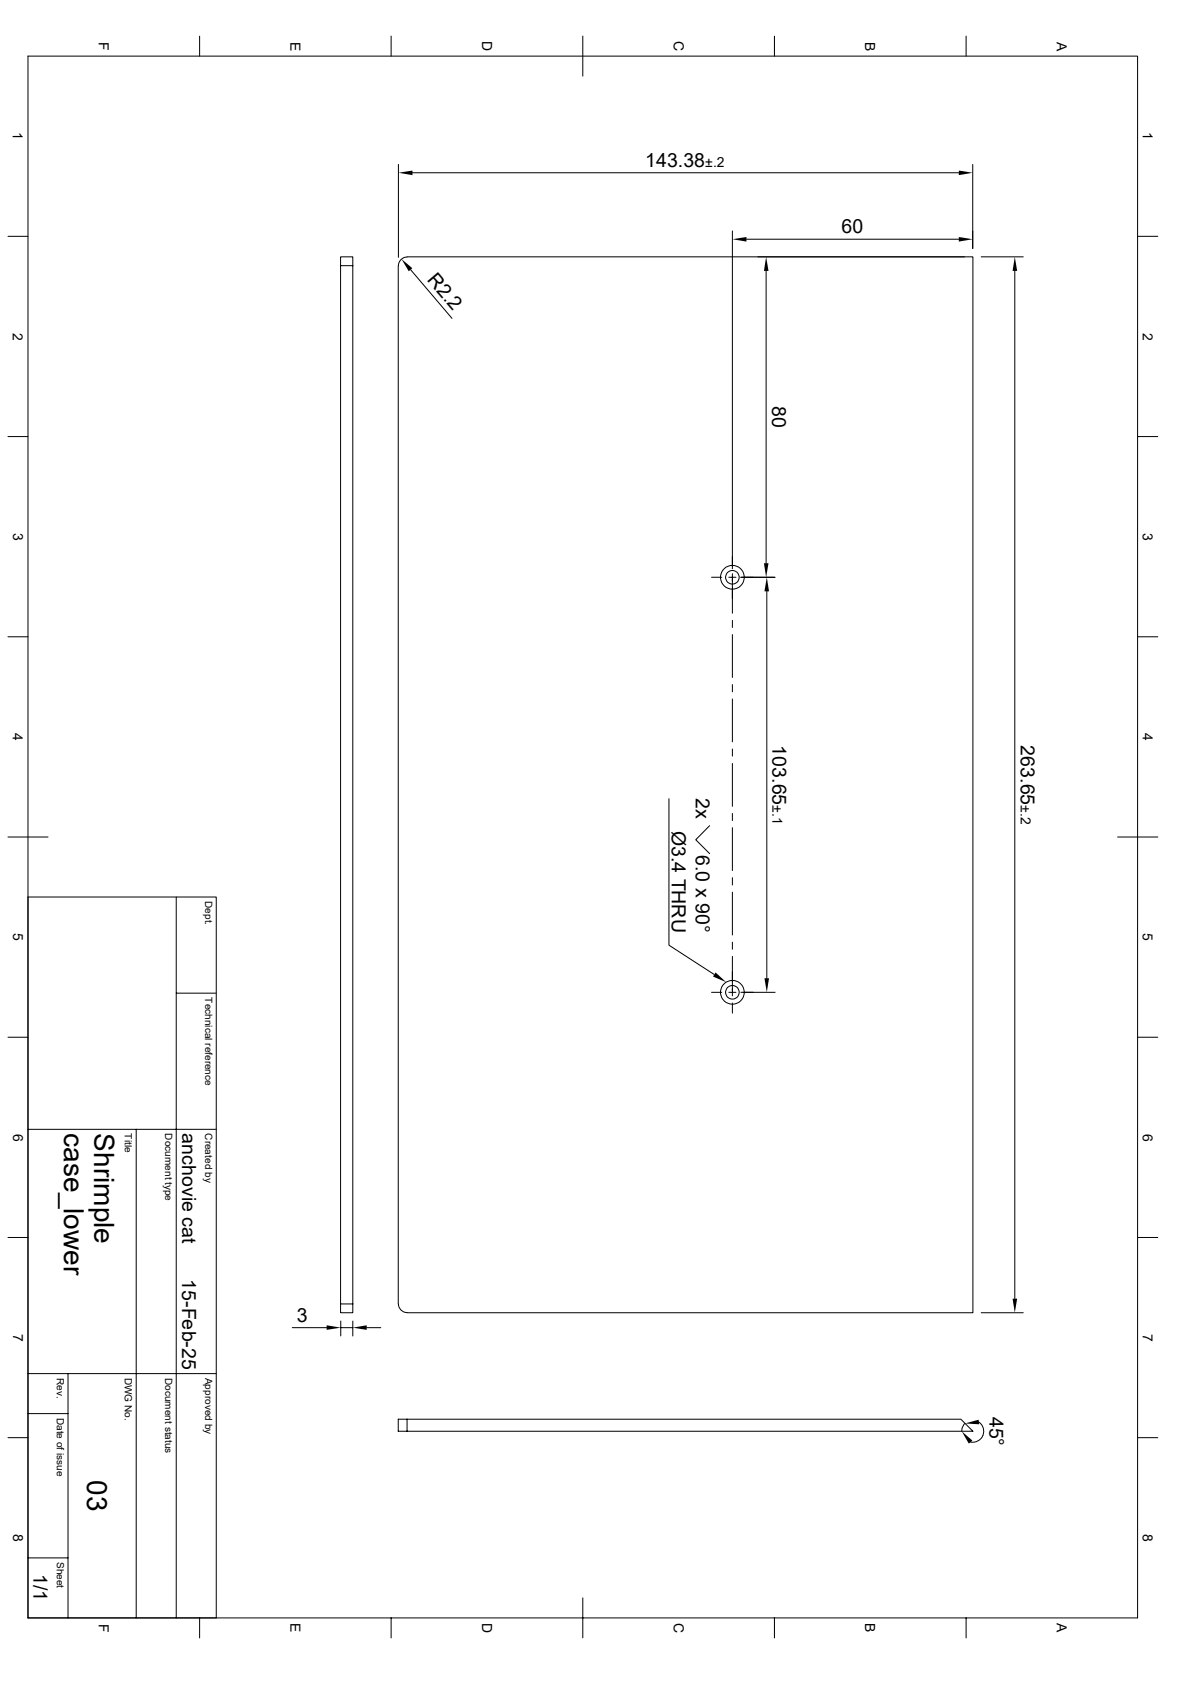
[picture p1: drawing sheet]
<svg xmlns="http://www.w3.org/2000/svg" width="297mm" height="420mm" viewBox="0 0 297 420" stroke-linecap="round" stroke-linejoin="round" font-family="sans-serif">
<g fill="none" stroke="#000" stroke-width=".25">
<path d="M7 14h276.9v390h-276.9zM49.8 9v5M97.6 9v5M145.5 9v10M193.3 9v5M241.1 9v5M2 59h5M99.4 41.1v23.2M103 43.1h136.3M182.8 57.7v84.3M186.3 59.7h53M242.8 41.1v21"/>
<path d="M283.9 59h5.1M85 66.3v-2.2h3.1v2.2M85 66.3h3.1M85 66.3v259.3M88.1 66.3v259.3M99.4 66.3v259.3M101.6 64.1h141.2v263.7l-141.2-.1a2.17 2.17 0 0 1-2.2-2.1M101.6 64.2a2.17 2.17 0 0 0-2.2 2.1M102.5 67.4l10.3 12.1M189.1 64.1h51.6M191.2 67.6v73M244.9 64.1h10.5"/>
<path d="M253.3 67.6v256.7M2 109h5M283.9 109h5.1M2 159h5M177.6 144.1h2.5M181.9 144.1h1.8M182.8 143.3v9.8M182.8 154.9v1.8M182.8 158.5v10.7M184.9 144.1h8.6M191.4 147.7v96.6M283.9 159h5.1"/>
<path d="M182.8 170.9v1.9M182.8 174.5v10.8M167 199.4v36.6l11.3 7.3M182.8 187v1.8M182.8 190.6v10.7M2 209h10M177.1 206.2l-3.4 3.5 3.4 3.4M182.8 203.1v1.8M182.8 206.7v10.7M182.8 219.2v1.8M278.9 209h10.1M7 224h47v180"/>
<path d="M44 224v180M182.8 238.8v9.9M182.8 222.8v10.7M182.8 235.2v1.8M2 259h5M44 248h10M177.6 247.8h2.5M181.9 247.8h1.8M182.8 250.4v2.6M184.9 247.8h8.6M283.9 259h5.1M7 282h47"/>
<path d="M34 282v122M2 309h5M283.9 309h5.1M72.9 331.5h8.6M85 325.6v2.2h3.1v-2.2M85 325.6h3.1M85 329.9v3.7M85 331.5h3.1M88.1 329.9v3.7M91.5 331.5h3.5M244.9 327.8h10.5M2 359h5"/>
<path d="M7 353h10M7 343h47M17 343v61M101.6 354.4h-2.2v3h2.2M101.6 354.4h138.2l3 3h-141.2M101.6 354.4v3M240.8 355.4l-.6 .9-.2 1.1M244.3 355.1a2.76 2.76 0 0 1 1 3.3 2.76 2.76 0 0 1-3.1 1.7M283.9 359h5.1M7 389h10M145.5 399v10M49.8 404v5"/>
<path d="M97.6 404v5M193.3 404v5M241.1 404v5"/>
<circle cx="182.8" cy="144.1" r="1.69"/>
<circle cx="182.8" cy="144.1" r="2.97"/>
<circle cx="182.8" cy="247.8" r="1.69"/>
<circle cx="182.8" cy="247.8" r="2.97"/>
</g>
<g fill="#000">
<path d="M99.4 43.1l3.6-.5v1.1zM182.8 59.7l3.5-.5v1.1zM239.3 59.2l3.5 .5-3.5 .6zM239.3 42.6l3.5 .5-3.5 .6zM100.2 64.7l2.7 2.3-.9 .7zM191.2 64.1l.6 3.5h-1.1zM253.3 64.1l.6 3.5h-1.2zM190.7 140.6h1.1l-.6 3.5zM191.4 144.1l.5 3.6h-1.1zM178.6 242.8l2.6 2.4-3.2-1.4zM190.8 244.3h1.1l-.5 3.5zM81.5 330.9l3.5 .6-3.5 .6z"/>
<path d="M88.1 331.5l3.4-.6v1.2zM252.7 324.3h1.2l-.6 3.5zM240.8 355.4l3.5-.9 .1 1.1zM240 357.4l2.7 2.3-.9 .8z"/>
</g>
<g font-size="7">
<text x="16" y="283" transform="rotate(90 16 283)">case_lower</text>
<text x="23.5" y="283" transform="rotate(90 23.5 283)">Shrimple</text>
<text x="21.7" y="369.6" transform="rotate(90 21.7 369.6)">03</text>
</g>
<g font-size="4.9">
<text x="161" y="41.7">143.38</text>
<text x="210" y="58.3">60</text>
<text x="106.5" y="69.9" transform="rotate(50 106.5 69.9)">R2.2</text>
<text x="192.7" y="101.4" transform="rotate(90 192.7 101.4)">80</text>
<text x="192.8" y="186.1" transform="rotate(90 192.8 186.1)">103.65</text>
<text x="254.8" y="186.1" transform="rotate(90 254.8 186.1)">263.65</text>
<text x="173.7" y="199.3" transform="rotate(90 173.7 199.3)">2x</text>
<text x="167.7" y="207.4" transform="rotate(90 167.7 207.4)">Ø3.4 THRU</text>
<text x="173.7" y="213.5" transform="rotate(90 173.7 213.5)">6.0 x 90°</text>
<text x="45.5" y="283" transform="rotate(90 45.5 283)">anchovie cat</text>
<text x="45.5" y="319.4" transform="rotate(90 45.5 319.4)">15-Feb-25</text>
<text x="74.1" y="330">3</text>
<text x="247" y="353.8" transform="rotate(90 247 353.8)">45°</text>
<text x="8.3" y="393.1" transform="rotate(90 8.3 393.1)">1/1</text>
</g>
<g font-size="3.5">
<text x="24.6" y="10.5" transform="rotate(90 24.6 10.5)">F</text>
<text x="72.5" y="10.4" transform="rotate(90 72.5 10.4)">E</text>
<text x="120.3" y="10.2" transform="rotate(90 120.3 10.2)">D</text>
<text x="168.1" y="10.2" transform="rotate(90 168.1 10.2)">C</text>
<text x="215.9" y="10.4" transform="rotate(90 215.9 10.4)">B</text>
<text x="263.8" y="10.4" transform="rotate(90 263.8 10.4)">A</text>
<text x="3.2" y="33.1" transform="rotate(90 3.2 33.1)">1</text>
<text x="285.2" y="33.1" transform="rotate(90 285.2 33.1)">1</text>
<text x="176" y="41.7">±.2</text>
<text x="3.2" y="83" transform="rotate(90 3.2 83)">2</text>
<text x="285.2" y="83.1" transform="rotate(90 285.2 83.1)">2</text>
<text x="3.3" y="133.1" transform="rotate(90 3.3 133.1)">3</text>
<text x="285.2" y="133" transform="rotate(90 285.2 133)">3</text>
<text x="3.2" y="183" transform="rotate(90 3.2 183)">4</text>
<text x="285.2" y="183.1" transform="rotate(90 285.2 183.1)">4</text>
<text x="192.8" y="201.1" transform="rotate(90 192.8 201.1)">±.1</text>
<text x="254.8" y="201" transform="rotate(90 254.8 201)">±.2</text>
<text x="3.3" y="233" transform="rotate(90 3.3 233)">5</text>
<text x="285.2" y="233" transform="rotate(90 285.2 233)">5</text>
<text x="3.3" y="283" transform="rotate(90 3.3 283)">6</text>
<text x="285.2" y="283" transform="rotate(90 285.2 283)">6</text>
<text x="3.3" y="333" transform="rotate(90 3.3 333)">7</text>
<text x="285.2" y="333" transform="rotate(90 285.2 333)">7</text>
<text x="3.3" y="383" transform="rotate(90 3.3 383)">8</text>
<text x="285.2" y="383" transform="rotate(90 285.2 383)">8</text>
<text x="24.6" y="405.4" transform="rotate(90 24.6 405.4)">F</text>
<text x="72.5" y="405.3" transform="rotate(90 72.5 405.3)">E</text>
<text x="120.3" y="405.2" transform="rotate(90 120.3 405.2)">D</text>
<text x="168.1" y="405.2" transform="rotate(90 168.1 405.2)">C</text>
<text x="215.9" y="405.3" transform="rotate(90 215.9 405.3)">B</text>
<text x="263.8" y="405.3" transform="rotate(90 263.8 405.3)">A</text>
</g>
<g font-size="2.5">
<text x="51.2" y="225" transform="rotate(90 51.2 225)">Dept.</text>
<text x="51.2" y="249" transform="rotate(90 51.2 249)">Technical reference</text>
<text x="31.2" y="283" transform="rotate(90 31.2 283)">Title</text>
<text x="41.2" y="283" transform="rotate(90 41.2 283)">Document type</text>
<text x="51.2" y="283" transform="rotate(90 51.2 283)">Created by</text>
<text x="14.2" y="344" transform="rotate(90 14.2 344)">Rev.</text>
<text x="31.2" y="344" transform="rotate(90 31.2 344)">DWG No.</text>
<text x="41.2" y="344" transform="rotate(90 41.2 344)">Document status</text>
<text x="51.2" y="344" transform="rotate(90 51.2 344)">Approved by</text>
<text x="14.2" y="354" transform="rotate(90 14.2 354)">Date of issue</text>
<text x="14.2" y="390" transform="rotate(90 14.2 390)">Sheet</text>
</g>
</svg>
